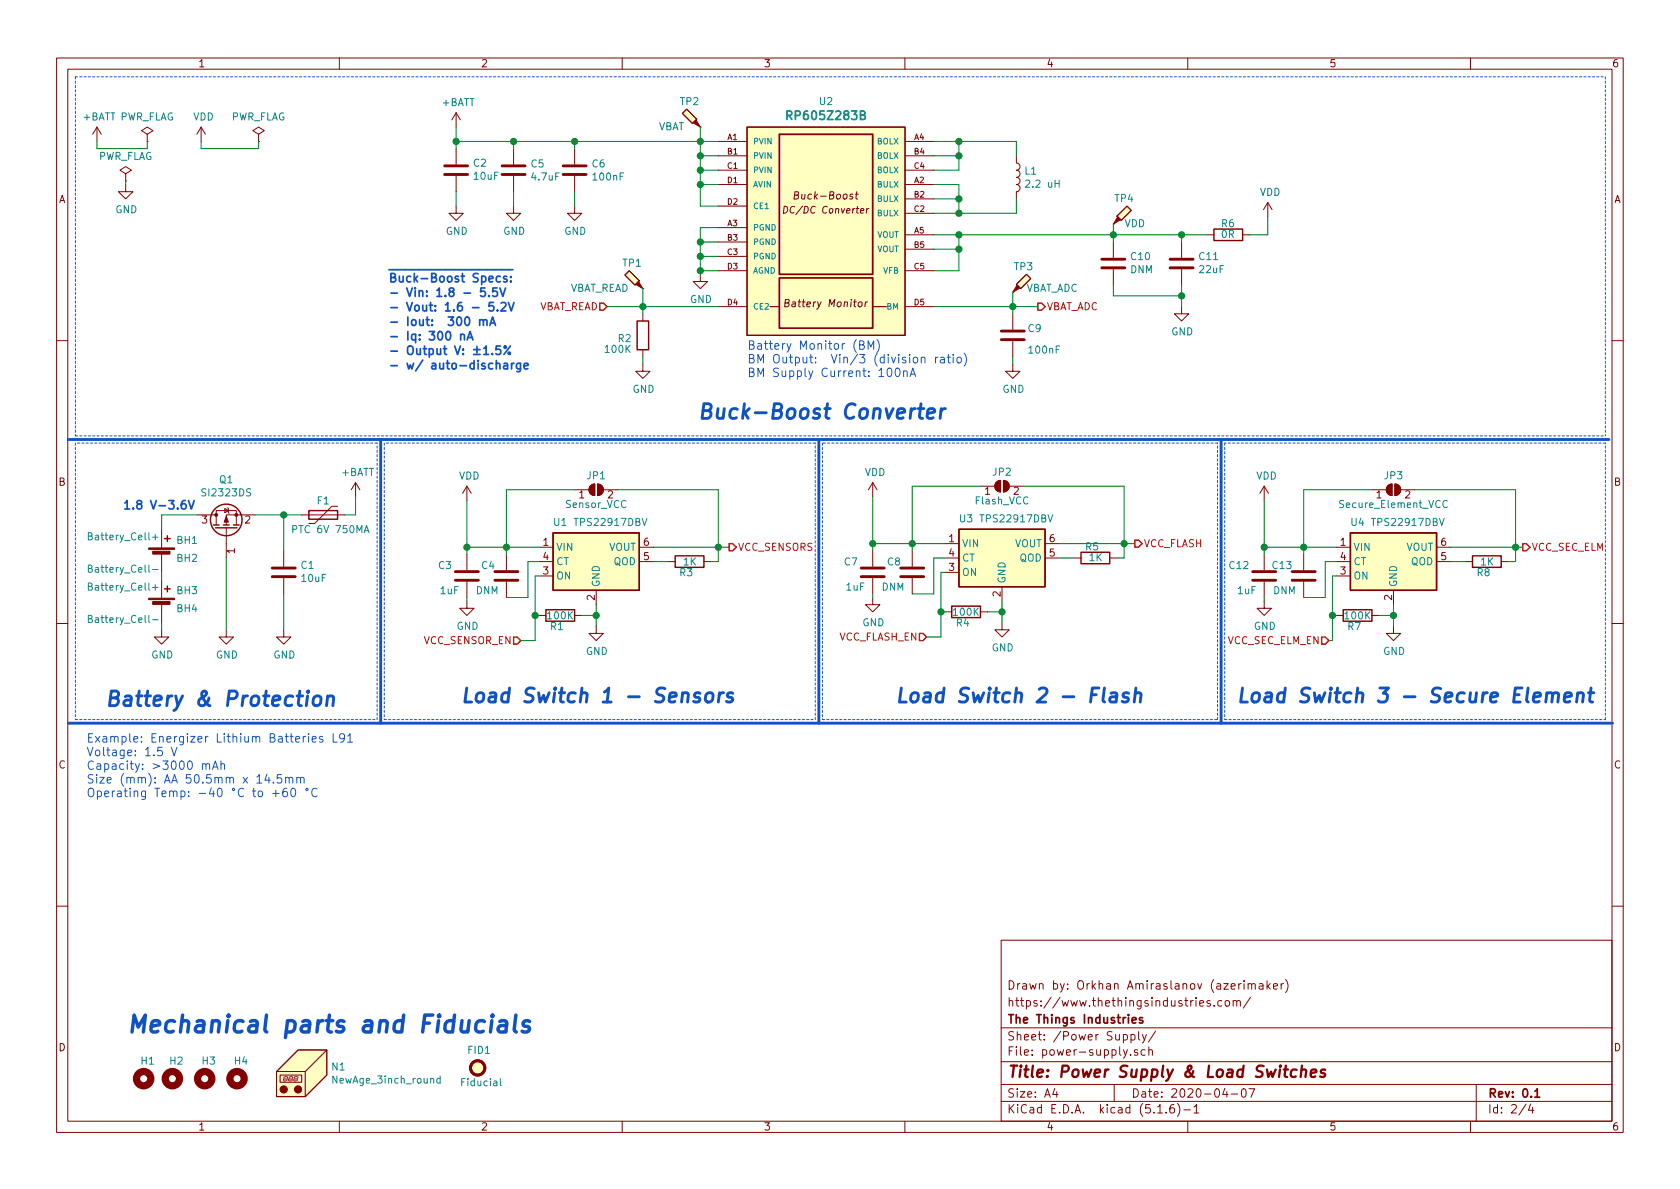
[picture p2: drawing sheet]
EESchema Schematic File Version 4
EELAYER 30 0
EELAYER END
$Descr A4 11693 8268
encoding utf-8
Sheet 2 4
Title "Power Supply & Load Switches"
Date "2020-04-07"
Rev "0.1"
Comp "The Things Industries"
Comment1 "https://www.thethingsindustries.com/"
Comment2 "Drawn by: Orkhan Amiraslanov (azerimaker)"
Comment3 ""
Comment4 ""
$EndDescr
Text Notes 600  5550 0    59   ~ 0
Example: Energizer Lithium Batteries L91\nVoltage: 1.5 V\nCapacity: >3000 mAh\nSize (mm): AA 50.5mm x 14.5mm \nOperating Temp: -40 °C to +60 °C
$Comp
L Device:Q_PMOS_GSD Q1
U 1 1
P 1575 3675
F 0 "Q1" V 1917 3675 50  0000 C CNN
F 1 "SI2323DS" V 1826 3675 50  0000 C CNN
F 2 "Package_TO_SOT_SMD:SOT-23" H 1775 3775 50  0001 C CNN
F 3 "~" H 1575 3675 50  0001 C CNN
F 4 "SI2323DS-T1-E3" V 1575 3675 50  0001 C CNN "MPN"
	1    1575 3675
	0    -1   -1   0   
$EndComp
$Comp
L power:+BATT #PWR04
U 1 1
P 2475 3450
F 0 "#PWR04" H 2475 3300 50  0001 C CNN
F 1 "+BATT" H 2490 3623 50  0000 C CNN
F 2 "" H 2475 3450 50  0001 C CNN
F 3 "" H 2475 3450 50  0001 C CNN
	1    2475 3450
	1    0    0    -1  
$EndComp
Wire Wire Line
	1775 3575 1975 3575
Wire Wire Line
	2475 3575 2475 3450
Wire Wire Line
	1975 3825 1975 3575
$Comp
L power:+BATT #PWR05
U 1 1
P 3175 875
F 0 "#PWR05" H 3175 725 50  0001 C CNN
F 1 "+BATT" H 3190 1048 50  0000 C CNN
F 2 "" H 3175 875 50  0001 C CNN
F 3 "" H 3175 875 50  0001 C CNN
	1    3175 875 
	1    0    0    -1  
$EndComp
$Comp
L Device:Polyfuse F1
U 1 1
P 2250 3575
F 0 "F1" V 2150 3575 50  0000 C CNN
F 1 "PTC 6V 750MA" V 2350 3625 50  0000 C CNN
F 2 "node-lib-v1:Fuse_0805_2012Metric_Castellated" H 2300 3375 50  0001 L CNN
F 3 "~" H 2250 3575 50  0001 C CNN
F 4 "0ZCK0075FF2E" V 2250 3575 50  0001 C CNN "MPN"
	1    2250 3575
	0    1    1    0   
$EndComp
Wire Wire Line
	1125 3575 1375 3575
Wire Wire Line
	1975 4125 1975 4375
$Comp
L power:GND #PWR03
U 1 1
P 1975 4375
F 0 "#PWR03" H 1975 4125 50  0001 C CNN
F 1 "GND" H 1980 4202 50  0000 C CNN
F 2 "" H 1975 4375 50  0001 C CNN
F 3 "" H 1975 4375 50  0001 C CNN
	1    1975 4375
	1    0    0    -1  
$EndComp
Wire Wire Line
	1575 3875 1575 4375
$Comp
L power:GND #PWR02
U 1 1
P 1575 4375
F 0 "#PWR02" H 1575 4125 50  0001 C CNN
F 1 "GND" H 1580 4202 50  0000 C CNN
F 2 "" H 1575 4375 50  0001 C CNN
F 3 "" H 1575 4375 50  0001 C CNN
	1    1575 4375
	1    0    0    -1  
$EndComp
$Comp
L power:GND #PWR01
U 1 1
P 1125 4375
F 0 "#PWR01" H 1125 4125 50  0001 C CNN
F 1 "GND" H 1130 4202 50  0000 C CNN
F 2 "" H 1125 4375 50  0001 C CNN
F 3 "" H 1125 4375 50  0001 C CNN
	1    1125 4375
	1    0    0    -1  
$EndComp
Wire Wire Line
	1125 3575 1125 3675
Wire Wire Line
	1125 4325 1125 4375
Text Notes 850  3550 0    59   ~ 12
1.8 V-3.6V
$Comp
L Power_Management:TPS22917DBV U1
U 1 1
P 4150 3900
F 0 "U1" H 3900 4175 50  0000 C CNN
F 1 "TPS22917DBV" H 4250 4175 50  0000 C CNN
F 2 "Package_TO_SOT_SMD:SOT-23-6" H 4150 4400 50  0001 C CNN
F 3 "http://www.ti.com/lit/ds/symlink/tps22917.pdf" H 4200 3200 50  0001 C CNN
F 4 "TPS22917DBVR" H 4150 3900 50  0001 C CNN "MPN"
	1    4150 3900
	1    0    0    -1  
$EndComp
Text Notes 3200 4900 0    98   Italic 20
Load Switch 1 - Sensors
Text Notes 6225 4900 0    98   Italic 20
Load Switch 2 - Flash
Text Notes 875  7200 0    118  Italic 24
Mechanical parts and Fiducials
Text Notes 725  4925 0    102  Italic 20
Battery & Protection
Wire Wire Line
	1125 3975 1125 4025
$Comp
L Device:C C9
U 1 1
P 7050 2325
F 0 "C9" H 7150 2375 50  0000 L CNN
F 1 "100nF" H 7150 2225 50  0000 L CNN
F 2 "Capacitor_SMD:C_0402_1005Metric" H 7088 2175 50  0001 C CNN
F 3 "~" H 7050 2325 50  0001 C CNN
F 4 "CC0402KRX7R7BB104" H 7050 2325 50  0001 C CNN "MPN"
	1    7050 2325
	1    0    0    -1  
$EndComp
$Comp
L power:GND #PWR017
U 1 1
P 7050 2525
F 0 "#PWR017" H 7050 2275 50  0001 C CNN
F 1 "GND" H 7055 2352 50  0000 C CNN
F 2 "" H 7050 2525 50  0001 C CNN
F 3 "" H 7050 2525 50  0001 C CNN
	1    7050 2525
	1    0    0    -1  
$EndComp
Wire Wire Line
	7050 2475 7050 2525
$Comp
L Device:C C5
U 1 1
P 3575 1175
F 0 "C5" H 3690 1221 50  0000 L CNN
F 1 "4.7uF" H 3690 1130 50  0000 L CNN
F 2 "Capacitor_SMD:C_0603_1608Metric" H 3613 1025 50  0001 C CNN
F 3 "~" H 3575 1175 50  0001 C CNN
F 4 "C1608X5R1C475K080AC" H 3575 1175 50  0001 C CNN "MPN"
	1    3575 1175
	1    0    0    -1  
$EndComp
$Comp
L Device:C C2
U 1 1
P 3175 1175
F 0 "C2" H 3061 1129 50  0000 R CNN
F 1 "10uF" H 3061 1220 50  0000 R CNN
F 2 "Capacitor_SMD:C_0603_1608Metric" H 3213 1025 50  0001 C CNN
F 3 "~" H 3175 1175 50  0001 C CNN
F 4 "C1608X5R0J106K080AB" H 3175 1175 50  0001 C CNN "MPN"
	1    3175 1175
	-1   0    0    1   
$EndComp
Wire Wire Line
	3175 1025 3175 975 
$Comp
L power:GND #PWR06
U 1 1
P 3175 1425
F 0 "#PWR06" H 3175 1175 50  0001 C CNN
F 1 "GND" H 3180 1252 50  0000 C CNN
F 2 "" H 3175 1425 50  0001 C CNN
F 3 "" H 3175 1425 50  0001 C CNN
	1    3175 1425
	1    0    0    -1  
$EndComp
$Comp
L power:GND #PWR09
U 1 1
P 3575 1425
F 0 "#PWR09" H 3575 1175 50  0001 C CNN
F 1 "GND" H 3580 1252 50  0000 C CNN
F 2 "" H 3575 1425 50  0001 C CNN
F 3 "" H 3575 1425 50  0001 C CNN
	1    3575 1425
	1    0    0    -1  
$EndComp
Wire Wire Line
	3575 1325 3575 1425
Wire Wire Line
	3175 1325 3175 1425
Wire Wire Line
	3175 875  3175 975 
Connection ~ 3175 975 
Wire Wire Line
	2100 3575 1975 3575
Connection ~ 1975 3575
Wire Wire Line
	2400 3575 2475 3575
Text Notes 8600 4900 0    98   Italic 20
Load Switch 3 - Secure Element
$Comp
L Device:C C6
U 1 1
P 4000 1175
F 0 "C6" H 4115 1221 50  0000 L CNN
F 1 "100nF" H 4115 1130 50  0000 L CNN
F 2 "Capacitor_SMD:C_0402_1005Metric" H 4038 1025 50  0001 C CNN
F 3 "~" H 4000 1175 50  0001 C CNN
F 4 "CC0402KRX7R7BB104" H 4000 1175 50  0001 C CNN "MPN"
	1    4000 1175
	1    0    0    -1  
$EndComp
$Comp
L power:GND #PWR010
U 1 1
P 4000 1425
F 0 "#PWR010" H 4000 1175 50  0001 C CNN
F 1 "GND" H 4005 1252 50  0000 C CNN
F 2 "" H 4000 1425 50  0001 C CNN
F 3 "" H 4000 1425 50  0001 C CNN
	1    4000 1425
	1    0    0    -1  
$EndComp
Wire Wire Line
	4000 1325 4000 1425
Wire Wire Line
	4000 1025 4000 975 
Wire Wire Line
	3175 975  3575 975 
Wire Wire Line
	3575 1025 3575 975 
Connection ~ 3575 975 
Wire Wire Line
	3575 975  4000 975 
$Comp
L Connector:TestPoint_Probe TP2
U 1 1
P 4875 875
F 0 "TP2" V 5050 950 50  0000 C CNN
F 1 "VBAT" V 4875 1075 50  0000 C CNN
F 2 "TestPoint:TestPoint_Pad_D1.0mm" H 5075 875 50  0001 C CNN
F 3 "~" H 5075 875 50  0001 C CNN
	1    4875 875 
	0    -1   -1   0   
$EndComp
$Comp
L Device:C C11
U 1 1
P 8225 1825
F 0 "C11" H 8111 1779 50  0000 R CNN
F 1 "22uF" H 8111 1870 50  0000 R CNN
F 2 "Capacitor_SMD:C_0603_1608Metric" H 8263 1675 50  0001 C CNN
F 3 "~" H 8225 1825 50  0001 C CNN
F 4 "JMK107BBJ226MA" H 8225 1825 50  0001 C CNN "MPN"
	1    8225 1825
	-1   0    0    1   
$EndComp
Wire Wire Line
	8225 1675 8225 1625
$Comp
L power:GND #PWR018
U 1 1
P 8225 2125
F 0 "#PWR018" H 8225 1875 50  0001 C CNN
F 1 "GND" H 8230 1952 50  0000 C CNN
F 2 "" H 8225 2125 50  0001 C CNN
F 3 "" H 8225 2125 50  0001 C CNN
	1    8225 2125
	1    0    0    -1  
$EndComp
Wire Wire Line
	8225 1975 8225 2050
$Comp
L Connector:TestPoint_Probe TP4
U 1 1
P 7750 1550
F 0 "TP4" V 7925 1625 50  0000 C CNN
F 1 "VDD" V 7750 1700 50  0000 C CNN
F 2 "TestPoint:TestPoint_Pad_D1.0mm" H 7950 1550 50  0001 C CNN
F 3 "~" H 7950 1550 50  0001 C CNN
	1    7750 1550
	0    1    -1   0   
$EndComp
Text HLabel 4225 2125 0    50   Input ~ 0
VBAT_READ
Text HLabel 7225 2125 2    50   Output ~ 0
VBAT_ADC
Wire Notes Line
	525  3075 525  5000
Wire Notes Line
	525  5000 2625 5000
Wire Notes Line
	2625 5000 2625 3075
Wire Notes Line
	2625 3075 525  3075
Wire Notes Line width 20 style solid
	475  3050 11200 3050
Wire Notes Line
	2675 5000 5675 5000
Wire Notes Line
	5675 5000 5675 3075
Wire Notes Line
	5675 3075 2675 3075
Wire Notes Line
	2675 3075 2675 5000
$Comp
L Device:R R3
U 1 1
P 4800 3900
F 0 "R3" V 4875 3825 50  0000 L CNN
F 1 "1K" V 4800 3850 50  0000 L CNN
F 2 "Resistor_SMD:R_0402_1005Metric" V 4730 3900 50  0001 C CNN
F 3 "~" H 4800 3900 50  0001 C CNN
F 4 "RC0402FR-071KP" H 4800 3900 50  0001 C CNN "MPN"
	1    4800 3900
	0    1    1    0   
$EndComp
$Comp
L Device:R R1
U 1 1
P 3900 4275
F 0 "R1" V 3975 4200 50  0000 L CNN
F 1 "100K" V 3900 4175 50  0000 L CNN
F 2 "Resistor_SMD:R_0402_1005Metric" V 3830 4275 50  0001 C CNN
F 3 "~" H 3900 4275 50  0001 C CNN
F 4 "RC0402FR-07100KL	" H 3900 4275 50  0001 C CNN "MPN"
	1    3900 4275
	0    1    1    0   
$EndComp
$Comp
L Device:C C3
U 1 1
P 3250 4000
F 0 "C3" H 3350 4075 50  0000 L CNN
F 1 "1uF" H 3300 3900 50  0000 L CNN
F 2 "Capacitor_SMD:C_0402_1005Metric" H 3288 3850 50  0001 C CNN
F 3 "~" H 3250 4000 50  0001 C CNN
F 4 "CL05A105KQ5NNNC" H 3250 4000 50  0001 C CNN "MPN"
	1    3250 4000
	-1   0    0    -1  
$EndComp
$Comp
L Device:C C4
U 1 1
P 3525 4000
F 0 "C4" H 3600 4075 50  0000 L CNN
F 1 "DNM" H 3575 3900 50  0000 L CNN
F 2 "Capacitor_SMD:C_0402_1005Metric" H 3563 3850 50  0001 C CNN
F 3 "~" H 3525 4000 50  0001 C CNN
	1    3525 4000
	-1   0    0    -1  
$EndComp
$Comp
L Jumper:SolderJumper_2_Open JP1
U 1 1
P 4150 3400
F 0 "JP1" H 4150 3500 50  0000 C CNN
F 1 "Sensor_VCC" H 4150 3300 50  0000 C CNN
F 2 "Jumper:SolderJumper-2_P1.3mm_Open_RoundedPad1.0x1.5mm" H 4150 3400 50  0001 C CNN
F 3 "~" H 4150 3400 50  0001 C CNN
	1    4150 3400
	1    0    0    -1  
$EndComp
$Comp
L power:VDD #PWR07
U 1 1
P 3250 3475
F 0 "#PWR07" H 3250 3325 50  0001 C CNN
F 1 "VDD" H 3267 3648 50  0000 C CNN
F 2 "" H 3250 3475 50  0001 C CNN
F 3 "" H 3250 3475 50  0001 C CNN
	1    3250 3475
	1    0    0    -1  
$EndComp
Wire Wire Line
	3250 3475 3250 3800
Wire Wire Line
	3750 3800 3525 3800
Connection ~ 3250 3800
Wire Wire Line
	3250 3800 3250 3850
Wire Wire Line
	3525 3850 3525 3800
Connection ~ 3525 3800
Wire Wire Line
	3525 3800 3250 3800
Wire Wire Line
	3675 3900 3675 4150
Wire Wire Line
	3675 4150 3525 4150
Wire Wire Line
	3675 3900 3750 3900
Wire Wire Line
	3750 4000 3725 4000
$Comp
L power:GND #PWR08
U 1 1
P 3250 4175
F 0 "#PWR08" H 3250 3925 50  0001 C CNN
F 1 "GND" H 3255 4002 50  0000 C CNN
F 2 "" H 3250 4175 50  0001 C CNN
F 3 "" H 3250 4175 50  0001 C CNN
	1    3250 4175
	1    0    0    -1  
$EndComp
Wire Wire Line
	3250 4150 3250 4175
Wire Wire Line
	4550 3800 5000 3800
Wire Wire Line
	5000 3800 5000 3900
Wire Wire Line
	5000 3900 4950 3900
Connection ~ 5000 3800
Wire Wire Line
	5000 3800 5075 3800
Wire Wire Line
	4650 3900 4550 3900
Text HLabel 5075 3800 2    50   Output ~ 0
VCC_SENSORS
$Comp
L power:GND #PWR011
U 1 1
P 4150 4350
F 0 "#PWR011" H 4150 4100 50  0001 C CNN
F 1 "GND" H 4155 4177 50  0000 C CNN
F 2 "" H 4150 4350 50  0001 C CNN
F 3 "" H 4150 4350 50  0001 C CNN
	1    4150 4350
	1    0    0    -1  
$EndComp
Wire Wire Line
	4150 4200 4150 4275
Wire Wire Line
	4050 4275 4150 4275
Connection ~ 4150 4275
Wire Wire Line
	4150 4275 4150 4350
Wire Wire Line
	3725 4275 3750 4275
Wire Wire Line
	3725 4000 3725 4275
Wire Wire Line
	3725 4275 3725 4450
Wire Wire Line
	3725 4450 3625 4450
Connection ~ 3725 4275
Text HLabel 3625 4450 0    50   Input ~ 0
VCC_SENSOR_EN
Wire Wire Line
	4000 3400 3525 3400
Wire Wire Line
	3525 3400 3525 3800
Wire Wire Line
	4300 3400 5000 3400
Wire Wire Line
	5000 3400 5000 3800
$Comp
L Power_Management:TPS22917DBV U3
U 1 1
P 6975 3875
F 0 "U3" H 6725 4150 50  0000 C CNN
F 1 "TPS22917DBV" H 7075 4150 50  0000 C CNN
F 2 "Package_TO_SOT_SMD:SOT-23-6" H 6975 4375 50  0001 C CNN
F 3 "http://www.ti.com/lit/ds/symlink/tps22917.pdf" H 7025 3175 50  0001 C CNN
F 4 "TPS22917DBVR" H 6975 3875 50  0001 C CNN "MPN"
	1    6975 3875
	1    0    0    -1  
$EndComp
$Comp
L Device:R R5
U 1 1
P 7625 3875
F 0 "R5" V 7700 3800 50  0000 L CNN
F 1 "1K" V 7625 3825 50  0000 L CNN
F 2 "Resistor_SMD:R_0402_1005Metric" V 7555 3875 50  0001 C CNN
F 3 "~" H 7625 3875 50  0001 C CNN
F 4 "RC0402FR-071KP" H 7625 3875 50  0001 C CNN "MPN"
	1    7625 3875
	0    1    -1   0   
$EndComp
$Comp
L Device:R R4
U 1 1
P 6725 4250
F 0 "R4" V 6800 4175 50  0000 L CNN
F 1 "100K" V 6725 4150 50  0000 L CNN
F 2 "Resistor_SMD:R_0402_1005Metric" V 6655 4250 50  0001 C CNN
F 3 "~" H 6725 4250 50  0001 C CNN
F 4 "RC0402FR-07100KL	" H 6725 4250 50  0001 C CNN "MPN"
	1    6725 4250
	0    1    1    0   
$EndComp
$Comp
L Device:C C7
U 1 1
P 6075 3975
F 0 "C7" H 6175 4050 50  0000 L CNN
F 1 "1uF" H 6125 3875 50  0000 L CNN
F 2 "Capacitor_SMD:C_0402_1005Metric" H 6113 3825 50  0001 C CNN
F 3 "~" H 6075 3975 50  0001 C CNN
F 4 "CL05A105KQ5NNNC" H 6075 3975 50  0001 C CNN "MPN"
	1    6075 3975
	-1   0    0    -1  
$EndComp
$Comp
L Device:C C8
U 1 1
P 6350 3975
F 0 "C8" H 6425 4050 50  0000 L CNN
F 1 "DNM" H 6400 3875 50  0000 L CNN
F 2 "Capacitor_SMD:C_0402_1005Metric" H 6388 3825 50  0001 C CNN
F 3 "~" H 6350 3975 50  0001 C CNN
	1    6350 3975
	-1   0    0    -1  
$EndComp
$Comp
L Jumper:SolderJumper_2_Open JP2
U 1 1
P 6975 3375
F 0 "JP2" H 6975 3475 50  0000 C CNN
F 1 "Flash_VCC" H 6975 3275 50  0000 C CNN
F 2 "Jumper:SolderJumper-2_P1.3mm_Open_RoundedPad1.0x1.5mm" H 6975 3375 50  0001 C CNN
F 3 "~" H 6975 3375 50  0001 C CNN
	1    6975 3375
	1    0    0    -1  
$EndComp
$Comp
L power:VDD #PWR014
U 1 1
P 6075 3450
F 0 "#PWR014" H 6075 3300 50  0001 C CNN
F 1 "VDD" H 6092 3623 50  0000 C CNN
F 2 "" H 6075 3450 50  0001 C CNN
F 3 "" H 6075 3450 50  0001 C CNN
	1    6075 3450
	1    0    0    -1  
$EndComp
Wire Wire Line
	6075 3450 6075 3775
Wire Wire Line
	6575 3775 6350 3775
Connection ~ 6075 3775
Wire Wire Line
	6075 3775 6075 3825
Wire Wire Line
	6350 3825 6350 3775
Connection ~ 6350 3775
Wire Wire Line
	6350 3775 6075 3775
Wire Wire Line
	6500 3875 6500 4125
Wire Wire Line
	6500 4125 6350 4125
Wire Wire Line
	6500 3875 6575 3875
Wire Wire Line
	6575 3975 6550 3975
$Comp
L power:GND #PWR015
U 1 1
P 6075 4150
F 0 "#PWR015" H 6075 3900 50  0001 C CNN
F 1 "GND" H 6080 3977 50  0000 C CNN
F 2 "" H 6075 4150 50  0001 C CNN
F 3 "" H 6075 4150 50  0001 C CNN
	1    6075 4150
	1    0    0    -1  
$EndComp
Wire Wire Line
	6075 4125 6075 4150
Wire Wire Line
	7375 3775 7825 3775
Wire Wire Line
	7825 3775 7825 3875
Wire Wire Line
	7825 3875 7775 3875
Connection ~ 7825 3775
Wire Wire Line
	7825 3775 7900 3775
Wire Wire Line
	7475 3875 7375 3875
Text HLabel 7900 3775 2    50   Output ~ 0
VCC_FLASH
$Comp
L power:GND #PWR016
U 1 1
P 6975 4325
F 0 "#PWR016" H 6975 4075 50  0001 C CNN
F 1 "GND" H 6980 4152 50  0000 C CNN
F 2 "" H 6975 4325 50  0001 C CNN
F 3 "" H 6975 4325 50  0001 C CNN
	1    6975 4325
	1    0    0    -1  
$EndComp
Wire Wire Line
	6975 4175 6975 4250
Wire Wire Line
	6875 4250 6975 4250
Connection ~ 6975 4250
Wire Wire Line
	6975 4250 6975 4325
Wire Wire Line
	6550 4250 6575 4250
Wire Wire Line
	6550 3975 6550 4250
Wire Wire Line
	6550 4250 6550 4425
Wire Wire Line
	6550 4425 6450 4425
Connection ~ 6550 4250
Text HLabel 6450 4425 0    50   Input ~ 0
VCC_FLASH_EN
Wire Wire Line
	6825 3375 6350 3375
Wire Wire Line
	6350 3375 6350 3775
Wire Wire Line
	7125 3375 7825 3375
Wire Wire Line
	7825 3375 7825 3775
$Comp
L Power_Management:TPS22917DBV U4
U 1 1
P 9700 3900
F 0 "U4" H 9450 4175 50  0000 C CNN
F 1 "TPS22917DBV" H 9800 4175 50  0000 C CNN
F 2 "Package_TO_SOT_SMD:SOT-23-6" H 9700 4400 50  0001 C CNN
F 3 "http://www.ti.com/lit/ds/symlink/tps22917.pdf" H 9750 3200 50  0001 C CNN
F 4 "TPS22917DBVR" H 9700 3900 50  0001 C CNN "MPN"
	1    9700 3900
	1    0    0    -1  
$EndComp
$Comp
L Device:R R8
U 1 1
P 10350 3900
F 0 "R8" V 10425 3825 50  0000 L CNN
F 1 "1K" V 10350 3850 50  0000 L CNN
F 2 "Resistor_SMD:R_0402_1005Metric" V 10280 3900 50  0001 C CNN
F 3 "~" H 10350 3900 50  0001 C CNN
F 4 "RC0402FR-071KP" H 10350 3900 50  0001 C CNN "MPN"
	1    10350 3900
	0    1    1    0   
$EndComp
$Comp
L Device:R R7
U 1 1
P 9450 4275
F 0 "R7" V 9525 4200 50  0000 L CNN
F 1 "100K" V 9450 4175 50  0000 L CNN
F 2 "Resistor_SMD:R_0402_1005Metric" V 9380 4275 50  0001 C CNN
F 3 "~" H 9450 4275 50  0001 C CNN
F 4 "RC0402FR-07100KL	" H 9450 4275 50  0001 C CNN "MPN"
	1    9450 4275
	0    1    1    0   
$EndComp
$Comp
L Device:C C12
U 1 1
P 8800 4000
F 0 "C12" H 8900 4075 50  0000 L CNN
F 1 "1uF" H 8850 3900 50  0000 L CNN
F 2 "Capacitor_SMD:C_0402_1005Metric" H 8838 3850 50  0001 C CNN
F 3 "~" H 8800 4000 50  0001 C CNN
F 4 "CL05A105KQ5NNNC" H 8800 4000 50  0001 C CNN "MPN"
	1    8800 4000
	-1   0    0    -1  
$EndComp
$Comp
L Device:C C13
U 1 1
P 9075 4000
F 0 "C13" H 9150 4075 50  0000 L CNN
F 1 "DNM" H 9125 3900 50  0000 L CNN
F 2 "Capacitor_SMD:C_0402_1005Metric" H 9113 3850 50  0001 C CNN
F 3 "~" H 9075 4000 50  0001 C CNN
	1    9075 4000
	-1   0    0    -1  
$EndComp
$Comp
L Jumper:SolderJumper_2_Open JP3
U 1 1
P 9700 3400
F 0 "JP3" H 9700 3500 50  0000 C CNN
F 1 "Secure_Element_VCC" H 9700 3300 50  0000 C CNN
F 2 "Jumper:SolderJumper-2_P1.3mm_Open_RoundedPad1.0x1.5mm" H 9700 3400 50  0001 C CNN
F 3 "~" H 9700 3400 50  0001 C CNN
	1    9700 3400
	1    0    0    -1  
$EndComp
$Comp
L power:VDD #PWR019
U 1 1
P 8800 3475
F 0 "#PWR019" H 8800 3325 50  0001 C CNN
F 1 "VDD" H 8817 3648 50  0000 C CNN
F 2 "" H 8800 3475 50  0001 C CNN
F 3 "" H 8800 3475 50  0001 C CNN
	1    8800 3475
	1    0    0    -1  
$EndComp
Wire Wire Line
	8800 3475 8800 3800
Wire Wire Line
	9300 3800 9075 3800
Connection ~ 8800 3800
Wire Wire Line
	8800 3800 8800 3850
Wire Wire Line
	9075 3850 9075 3800
Connection ~ 9075 3800
Wire Wire Line
	9075 3800 8800 3800
Wire Wire Line
	9225 3900 9225 4150
Wire Wire Line
	9225 4150 9075 4150
Wire Wire Line
	9225 3900 9300 3900
Wire Wire Line
	9300 4000 9275 4000
$Comp
L power:GND #PWR020
U 1 1
P 8800 4175
F 0 "#PWR020" H 8800 3925 50  0001 C CNN
F 1 "GND" H 8805 4002 50  0000 C CNN
F 2 "" H 8800 4175 50  0001 C CNN
F 3 "" H 8800 4175 50  0001 C CNN
	1    8800 4175
	1    0    0    -1  
$EndComp
Wire Wire Line
	8800 4150 8800 4175
Wire Wire Line
	10100 3800 10550 3800
Wire Wire Line
	10550 3800 10550 3900
Wire Wire Line
	10550 3900 10500 3900
Connection ~ 10550 3800
Wire Wire Line
	10550 3800 10600 3800
Wire Wire Line
	10200 3900 10100 3900
Text HLabel 10600 3800 2    50   Output ~ 0
VCC_SEC_ELM
$Comp
L power:GND #PWR022
U 1 1
P 9700 4350
F 0 "#PWR022" H 9700 4100 50  0001 C CNN
F 1 "GND" H 9705 4177 50  0000 C CNN
F 2 "" H 9700 4350 50  0001 C CNN
F 3 "" H 9700 4350 50  0001 C CNN
	1    9700 4350
	1    0    0    -1  
$EndComp
Wire Wire Line
	9700 4200 9700 4275
Wire Wire Line
	9600 4275 9700 4275
Connection ~ 9700 4275
Wire Wire Line
	9700 4275 9700 4350
Wire Wire Line
	9275 4275 9300 4275
Wire Wire Line
	9275 4000 9275 4275
Wire Wire Line
	9275 4275 9275 4450
Wire Wire Line
	9275 4450 9250 4450
Connection ~ 9275 4275
Text HLabel 9250 4450 0    50   Input ~ 0
VCC_SEC_ELM_EN
Wire Wire Line
	9550 3400 9075 3400
Wire Wire Line
	9075 3400 9075 3800
Wire Wire Line
	9850 3400 10550 3400
Wire Wire Line
	10550 3400 10550 3800
Wire Notes Line
	5725 3075 5725 5000
Wire Notes Line
	5725 5000 8475 5000
Wire Notes Line
	8475 5000 8475 3075
Wire Notes Line
	8475 3075 5725 3075
Wire Notes Line
	8525 3075 8525 5000
Wire Notes Line
	8525 5000 11175 5000
Wire Notes Line
	11175 5000 11175 3075
Wire Notes Line
	11175 3075 8525 3075
$Comp
L Mechanical:MountingHole H1
U 1 1
P 1000 7500
F 0 "H1" H 975 7625 50  0000 L CNN
F 1 "MountingHole" H 1100 7455 50  0001 L CNN
F 2 "MountingHole:MountingHole_2.5mm" H 1000 7500 50  0001 C CNN
F 3 "~" H 1000 7500 50  0001 C CNN
	1    1000 7500
	1    0    0    -1  
$EndComp
$Comp
L Mechanical:MountingHole H2
U 1 1
P 1200 7500
F 0 "H2" H 1175 7625 50  0000 L CNN
F 1 "MountingHole" H 1300 7455 50  0001 L CNN
F 2 "MountingHole:MountingHole_2.5mm" H 1200 7500 50  0001 C CNN
F 3 "~" H 1200 7500 50  0001 C CNN
	1    1200 7500
	1    0    0    -1  
$EndComp
$Comp
L Mechanical:Housing N1
U 1 1
P 2150 7450
F 0 "N1" H 2303 7484 50  0000 L CNN
F 1 "NewAge_3inch_round" H 2303 7393 50  0000 L CNN
F 2 "node-lib-v1:NewAge_3inch_round" H 2200 7500 50  0001 C CNN
F 3 "~" H 2200 7500 50  0001 C CNN
F 4 "S6L-303013" H 2150 7450 50  0001 C CNN "MPN"
	1    2150 7450
	1    0    0    -1  
$EndComp
Wire Wire Line
	8825 1500 8825 1625
$Comp
L power:VDD #PWR021
U 1 1
P 8825 1500
F 0 "#PWR021" H 8825 1350 50  0001 C CNN
F 1 "VDD" H 8842 1673 50  0000 C CNN
F 2 "" H 8825 1500 50  0001 C CNN
F 3 "" H 8825 1500 50  0001 C CNN
	1    8825 1500
	1    0    0    -1  
$EndComp
$Comp
L Connector:TestPoint_Probe TP3
U 1 1
P 7050 2025
F 0 "TP3" V 7225 2100 50  0000 C CNN
F 1 "VBAT_ADC" V 7075 2300 50  0000 C CNN
F 2 "TestPoint:TestPoint_Pad_D1.0mm" H 7250 2025 50  0001 C CNN
F 3 "~" H 7250 2025 50  0001 C CNN
	1    7050 2025
	0    1    -1   0   
$EndComp
Wire Notes Line width 20 style solid
	5700 3050 5700 5025
Wire Notes Line width 20 style solid
	8500 5025 8500 3050
Wire Notes Line width 20 style solid
	475  5025 11225 5025
Text Notes 4850 2925 0    102  Italic 20
Buck-Boost Converter
$Comp
L Connector:TestPoint_Probe TP1
U 1 1
P 4475 2000
F 0 "TP1" V 4650 2075 50  0000 C CNN
F 1 "VBAT_READ" V 4475 2300 50  0000 C CNN
F 2 "TestPoint:TestPoint_Pad_D1.0mm" H 4675 2000 50  0001 C CNN
F 3 "~" H 4675 2000 50  0001 C CNN
	1    4475 2000
	0    -1   -1   0   
$EndComp
$Comp
L node-lib-v1:RP605Zx U2
U 1 1
P 5200 975
F 0 "U2" H 5750 1255 50  0000 C CNN
F 1 "RP605Z283B" H 5750 1157 59  0000 C CNB
F 2 "node-lib-v1:WLCSP-20-P3_1.994x1.609mm_Layout5x4_P0.4mm" H 5200 575 50  0001 L BNN
F 3 "Texas Instruments" H 5200 475 50  0001 L BNN
F 4 "RP605Z283B-E2-F" H 5200 975 50  0001 C CNN "MPN"
	1    5200 975 
	1    0    0    -1  
$EndComp
Text Notes 2700 2575 0    59   ~ 12
~Buck-Boost Specs:\n- Vin: 1.8 - 5.5V\n- Vout: 1.6 - 5.2V\n- Iout:  300 mA\n- Iq: 300 nA\n- Output V: ±1.5%\n- w/ auto-discharge
Wire Wire Line
	6500 1625 6675 1625
Wire Wire Line
	6500 1725 6675 1725
Wire Wire Line
	6675 1725 6675 1625
Connection ~ 6675 1625
$Comp
L Device:R R2
U 1 1
P 4475 2325
F 0 "R2" H 4550 2350 50  0000 L CNN
F 1 "100K" H 4550 2425 50  0000 L CNN
F 2 "Resistor_SMD:R_0402_1005Metric" V 4405 2325 50  0001 C CNN
F 3 "~" H 4475 2325 50  0001 C CNN
F 4 "RC0402FR-07100KL	" H 4475 2325 50  0001 C CNN "MPN"
	1    4475 2325
	-1   0    0    1   
$EndComp
Wire Wire Line
	5000 975  4875 975 
Connection ~ 4000 975 
Wire Wire Line
	5000 1075 4875 1075
Wire Wire Line
	4875 1075 4875 975 
Connection ~ 4875 975 
Wire Wire Line
	5000 1175 4875 1175
Wire Wire Line
	4875 1175 4875 1075
Connection ~ 4875 1075
Wire Wire Line
	5000 1275 4875 1275
Wire Wire Line
	4875 1275 4875 1175
Connection ~ 4875 1175
Wire Wire Line
	5000 1425 4875 1425
Wire Wire Line
	4875 1425 4875 1275
Connection ~ 4875 1275
$Comp
L power:GND #PWR013
U 1 1
P 4875 1900
F 0 "#PWR013" H 4875 1650 50  0001 C CNN
F 1 "GND" H 4880 1727 50  0000 C CNN
F 2 "" H 4875 1900 50  0001 C CNN
F 3 "" H 4875 1900 50  0001 C CNN
	1    4875 1900
	1    0    0    -1  
$EndComp
Wire Wire Line
	5000 1875 4875 1875
Wire Wire Line
	5000 1575 4875 1575
Wire Wire Line
	4875 1575 4875 1675
Wire Wire Line
	5000 1675 4875 1675
Connection ~ 4875 1675
Wire Wire Line
	4875 1675 4875 1775
Wire Wire Line
	5000 1775 4875 1775
Connection ~ 4875 1775
Wire Wire Line
	4875 1775 4875 1875
$Comp
L power:GND #PWR012
U 1 1
P 4475 2525
F 0 "#PWR012" H 4475 2275 50  0001 C CNN
F 1 "GND" H 4480 2352 50  0000 C CNN
F 2 "" H 4475 2525 50  0001 C CNN
F 3 "" H 4475 2525 50  0001 C CNN
	1    4475 2525
	1    0    0    -1  
$EndComp
Wire Wire Line
	4475 2175 4475 2125
Connection ~ 4475 2125
Wire Wire Line
	4475 2475 4475 2525
Wire Wire Line
	4875 875  4875 975 
Wire Wire Line
	7750 1550 7750 1625
Wire Wire Line
	4000 975  4875 975 
Wire Wire Line
	7750 1625 8225 1625
Wire Wire Line
	6500 1875 6675 1875
Wire Wire Line
	6675 1875 6675 1725
Connection ~ 6675 1725
Wire Wire Line
	7050 2025 7050 2125
Connection ~ 7050 2125
Wire Wire Line
	7050 2125 7225 2125
Wire Wire Line
	7050 2175 7050 2125
Wire Wire Line
	4475 2000 4475 2125
Wire Wire Line
	6675 1625 7750 1625
Connection ~ 7750 1625
$Comp
L Device:L L1
U 1 1
P 7075 1225
F 0 "L1" H 7128 1271 50  0000 L CNN
F 1 "2.2 uH" H 7128 1180 50  0000 L CNN
F 2 "Inductor_SMD:L_1008_2520Metric" H 7075 1225 50  0001 C CNN
F 3 "~" H 7075 1225 50  0001 C CNN
F 4 "CVH252009-2R2M" H 7075 1225 50  0001 C CNN "MPN"
	1    7075 1225
	1    0    0    -1  
$EndComp
Wire Wire Line
	7075 975  7075 1075
Wire Wire Line
	7075 1475 7075 1375
Wire Wire Line
	6675 1275 6675 1375
Connection ~ 6675 1375
Wire Wire Line
	6675 1375 6675 1475
Wire Wire Line
	6675 1175 6675 1075
Connection ~ 6675 1075
Wire Wire Line
	6675 1075 6675 975 
Connection ~ 6675 1475
Wire Wire Line
	6675 1475 7075 1475
Wire Wire Line
	6500 1475 6675 1475
Connection ~ 6675 975 
Wire Wire Line
	6675 975  7075 975 
Wire Wire Line
	6500 975  6675 975 
Wire Wire Line
	6500 1075 6675 1075
Wire Wire Line
	6500 1175 6675 1175
Wire Wire Line
	6500 1275 6675 1275
Wire Wire Line
	6500 1375 6675 1375
Text Notes 5200 2625 0    59   ~ 0
Battery Monitor (BM)\nBM Output:  Vin/3 (division ratio)\nBM Supply Current: 100nA
$Comp
L Device:C C10
U 1 1
P 7750 1825
F 0 "C10" H 7636 1779 50  0000 R CNN
F 1 "DNM" H 7636 1870 50  0000 R CNN
F 2 "Capacitor_SMD:C_0603_1608Metric" H 7788 1675 50  0001 C CNN
F 3 "~" H 7750 1825 50  0001 C CNN
F 4 "" H 7750 1825 50  0001 C CNN "MPN"
	1    7750 1825
	-1   0    0    1   
$EndComp
Wire Wire Line
	7750 1675 7750 1625
Wire Wire Line
	7750 1975 7750 2050
Wire Wire Line
	7750 2050 8225 2050
Connection ~ 8225 2050
Wire Wire Line
	8225 2050 8225 2125
$Comp
L Device:C C1
U 1 1
P 1975 3975
F 0 "C1" H 1861 3929 50  0000 R CNN
F 1 "10uF" H 1861 4020 50  0000 R CNN
F 2 "Capacitor_SMD:C_0603_1608Metric" H 2013 3825 50  0001 C CNN
F 3 "~" H 1975 3975 50  0001 C CNN
F 4 "C1608X5R0J106K080AB" H 1975 3975 50  0001 C CNN "MPN"
	1    1975 3975
	-1   0    0    1   
$EndComp
Wire Wire Line
	4875 1900 4875 1875
Connection ~ 4875 1875
Wire Wire Line
	4225 2125 4475 2125
Wire Wire Line
	7050 2125 6500 2125
Wire Wire Line
	4475 2125 5000 2125
Wire Notes Line
	525  525  11175 525 
Wire Notes Line
	525  525  525  3025
Wire Notes Line
	11175 525  11175 3025
Wire Notes Line
	525  3025 11175 3025
Wire Notes Line width 20 style solid
	2650 3050 2650 5025
$Comp
L Device:R R6
U 1 1
P 8550 1625
F 0 "R6" V 8625 1575 50  0000 L CNN
F 1 "0R" V 8550 1575 50  0000 L CNN
F 2 "Resistor_SMD:R_0402_1005Metric" V 8480 1625 50  0001 C CNN
F 3 "~" H 8550 1625 50  0001 C CNN
F 4 "RC0402FR-070RL" H 8550 1625 50  0001 C CNN "MPN"
	1    8550 1625
	0    -1   -1   0   
$EndComp
Wire Wire Line
	8700 1625 8825 1625
Wire Wire Line
	8400 1625 8225 1625
Connection ~ 8225 1625
$Comp
L node-lib-v1:Battery_Cell+ BH1
U 1 1
P 1125 3875
F 0 "BH1" H 1225 4000 50  0000 L CNN
F 1 "Battery_Cell+" H 600 4025 50  0000 L CNN
F 2 "node-lib-v1:BAT_BK-92" V 1125 3935 50  0001 C CNN
F 3 "~" V 1125 3935 50  0001 C CNN
F 4 "BK-92" H 1125 3875 50  0001 C CNN "MPN"
	1    1125 3875
	1    0    0    -1  
$EndComp
$Comp
L node-lib-v1:Battery_Cell- BH2
U 1 1
P 1125 3875
F 0 "BH2" H 1225 3875 50  0000 L CNN
F 1 "Battery_Cell-" H 600 3800 50  0000 L CNN
F 2 "node-lib-v1:BAT_BK-92" V 1125 3935 50  0001 C CNN
F 3 "~" V 1125 3935 50  0001 C CNN
F 4 "BK-92" H 1125 3875 50  0001 C CNN "MPN"
	1    1125 3875
	1    0    0    -1  
$EndComp
$Comp
L node-lib-v1:Battery_Cell+ BH3
U 1 1
P 1125 4225
F 0 "BH3" H 1225 4350 50  0000 L CNN
F 1 "Battery_Cell+" H 600 4375 50  0000 L CNN
F 2 "node-lib-v1:BAT_BK-92" V 1125 4285 50  0001 C CNN
F 3 "~" V 1125 4285 50  0001 C CNN
F 4 "BK-92" H 1125 4225 50  0001 C CNN "MPN"
	1    1125 4225
	1    0    0    -1  
$EndComp
$Comp
L node-lib-v1:Battery_Cell- BH4
U 1 1
P 1125 4225
F 0 "BH4" H 1225 4225 50  0000 L CNN
F 1 "Battery_Cell-" H 600 4150 50  0000 L CNN
F 2 "node-lib-v1:BAT_BK-92" V 1125 4285 50  0001 C CNN
F 3 "~" V 1125 4285 50  0001 C CNN
F 4 "BK-92" H 1125 4225 50  0001 C CNN "MPN"
	1    1125 4225
	1    0    0    -1  
$EndComp
$Comp
L Mechanical:MountingHole H3
U 1 1
P 1425 7500
F 0 "H3" H 1400 7625 50  0000 L CNN
F 1 "MountingHole" H 1525 7455 50  0001 L CNN
F 2 "MountingHole:MountingHole_2.5mm" H 1425 7500 50  0001 C CNN
F 3 "~" H 1425 7500 50  0001 C CNN
	1    1425 7500
	1    0    0    -1  
$EndComp
$Comp
L Mechanical:MountingHole H4
U 1 1
P 1650 7500
F 0 "H4" H 1625 7625 50  0000 L CNN
F 1 "MountingHole" H 1750 7455 50  0001 L CNN
F 2 "MountingHole:MountingHole_2.5mm" H 1650 7500 50  0001 C CNN
F 3 "~" H 1650 7500 50  0001 C CNN
	1    1650 7500
	1    0    0    -1  
$EndComp
$Comp
L Mechanical:Fiducial FID1
U 1 1
P 3325 7425
F 0 "FID1" H 3250 7550 50  0000 L CNN
F 1 "Fiducial" H 3200 7325 50  0000 L CNN
F 2 "Fiducial:Fiducial_0.5mm_Mask1.5mm" H 3325 7425 50  0001 C CNN
F 3 "~" H 3325 7425 50  0001 C CNN
	1    3325 7425
	1    0    0    -1  
$EndComp
$Comp
L power:GND #PWR0101
U 1 1
P 875 1275
F 0 "#PWR0101" H 875 1025 50  0001 C CNN
F 1 "GND" H 880 1102 50  0000 C CNN
F 2 "" H 875 1275 50  0001 C CNN
F 3 "" H 875 1275 50  0001 C CNN
	1    875  1275
	1    0    0    -1  
$EndComp
$Comp
L power:PWR_FLAG #FLG0101
U 1 1
P 1025 975
F 0 "#FLG0101" H 1025 1050 50  0001 C CNN
F 1 "PWR_FLAG" H 1025 1148 50  0000 C CNN
F 2 "" H 1025 975 50  0001 C CNN
F 3 "~" H 1025 975 50  0001 C CNN
	1    1025 975 
	1    0    0    -1  
$EndComp
$Comp
L power:+BATT #PWR0102
U 1 1
P 675 975
F 0 "#PWR0102" H 675 825 50  0001 C CNN
F 1 "+BATT" H 690 1148 50  0000 C CNN
F 2 "" H 675 975 50  0001 C CNN
F 3 "" H 675 975 50  0001 C CNN
	1    675  975 
	1    0    0    -1  
$EndComp
Wire Wire Line
	675  975  675  1025
Wire Wire Line
	675  1025 1025 1025
Wire Wire Line
	1025 1025 1025 975 
$Comp
L power:PWR_FLAG #FLG0103
U 1 1
P 875 1250
F 0 "#FLG0103" H 875 1325 50  0001 C CNN
F 1 "PWR_FLAG" H 875 1423 50  0000 C CNN
F 2 "" H 875 1250 50  0001 C CNN
F 3 "~" H 875 1250 50  0001 C CNN
	1    875  1250
	1    0    0    -1  
$EndComp
Wire Wire Line
	875  1250 875  1275
$Comp
L power:VDD #PWR0103
U 1 1
P 1400 975
F 0 "#PWR0103" H 1400 825 50  0001 C CNN
F 1 "VDD" H 1417 1148 50  0000 C CNN
F 2 "" H 1400 975 50  0001 C CNN
F 3 "" H 1400 975 50  0001 C CNN
	1    1400 975 
	1    0    0    -1  
$EndComp
$Comp
L power:PWR_FLAG #FLG0104
U 1 1
P 1800 975
F 0 "#FLG0104" H 1800 1050 50  0001 C CNN
F 1 "PWR_FLAG" H 1800 1148 50  0000 C CNN
F 2 "" H 1800 975 50  0001 C CNN
F 3 "~" H 1800 975 50  0001 C CNN
	1    1800 975 
	1    0    0    -1  
$EndComp
Wire Wire Line
	1400 975  1400 1025
Wire Wire Line
	1400 1025 1800 1025
Wire Wire Line
	1800 1025 1800 975 
$EndSCHEMATC
